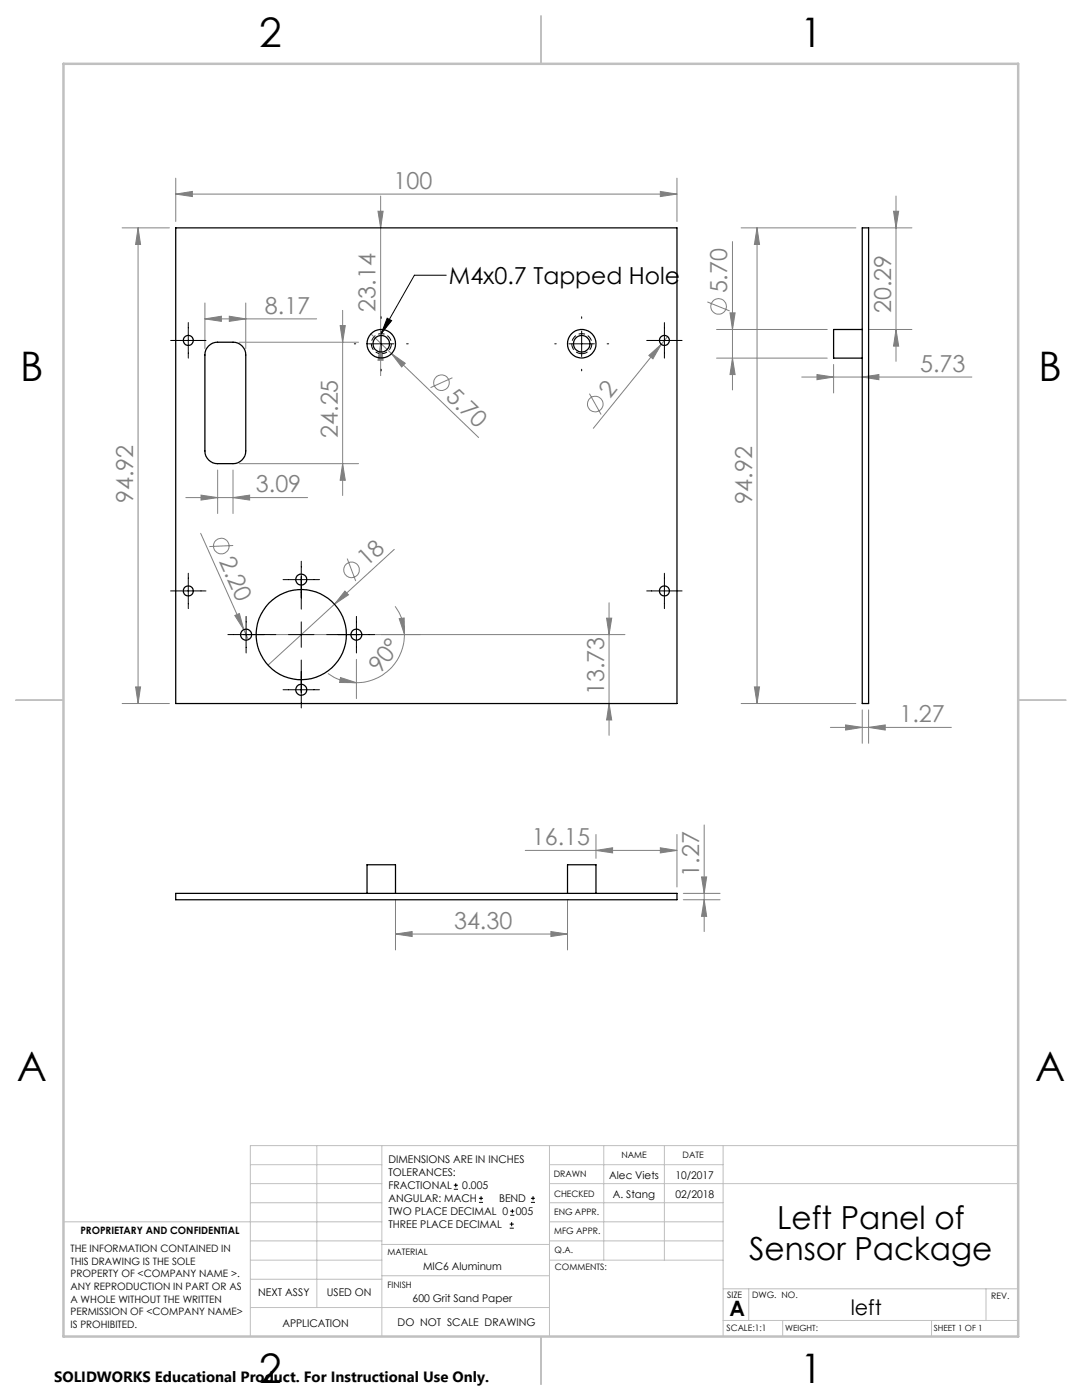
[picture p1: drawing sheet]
<svg xmlns="http://www.w3.org/2000/svg" width="216mm" height="279mm" viewBox="0 0 216 279" stroke-linecap="round" stroke-linejoin="round" font-family="sans-serif">
<g fill="none" stroke="#808080" stroke-width=".2">
<path d="M35.1 38.7l3.3-.5v1zM35.1 35.6v8.6M35.1 38.7h100M76 39.1v35.9M131.8 38.2l3.3 .5-3.3 .5zM135.1 35.6v8.6M178.8 39.1v33M24.4 45.5h9.4M27.6 45.5l.4 3.3h-.9zM27.6 45.5v94.9M75.4 42.2h1l-.4 3.3zM146.2 48.2v29.6"/>
<path d="M147.9 45.5h22.9M151.1 45.5v94.9M151.1 45.5l.5 3.3h-1.1zM173.3 45.5h8.7M178.3 42.2h1l-.5 3.3zM40.9 63.6l3.3-.5v1zM40.9 60.5v9.1M40.9 63.6h22.3M45.8 63.1l3.2 .5-3.2 .5zM47.8 68.3h23.7M49 60.5v9.1M67.9 65h1l-.5 3.3z"/>
<path d="M68.4 61.9v37M74 66.6l4.1 4M76 68.6l.4 3.3h-1zM78.1 70.6l2.8 1.9-.7 .7zM78.1 70.6l17.4 16.7M90.3 75.4l-4.4 2M117.6 78.6l2.3 4.1M129.5 70.9l2.4-2.2-1.6 2.9zM131.9 68.7l-13.5 16.8M133.2 67.2l-1.3 1.5M141.1 60.3l4.5 1.8M143 65.8h22.1"/>
<path d="M143 71.5h22.1M145.7 62.4h1l-.5 3.4zM146.2 71.5l.5 3.3h-1zM160 75.2h33.9M163 74.8l3.3 .4-3.3 .6zM166.3 72.7v5.7M172 75.2l3.4-.4v1zM173.3 65.8h8.7M178.8 65.8l.5 3.3h-1zM37.1 99.3h24.3M40.1 98.8l3.3 .5-3.3 .5zM43.4 93.8v8.7"/>
<path d="M46.5 99.3l3.3-.5v1zM46.5 93.8v8.7M47.8 92.5h23.7M68.4 92.5l.5 3.3h-1zM40 106.4l8.6 19.3M46.5 108.9l-4.7 .2M68.8 118l.7 .7-2.8 1.9zM69.3 111.5l1.7 4.5M78.7 109.6l-25.2 23.2M27.1 137.1h.9l-.4 3.3zM46.8 122.8l1-.4 .8 3.3zM48.6 125.7l1 2"/>
<path d="M54 126.6h70.7M65.4 134.4a9.4 9.4 0 0 0 5.7 1.8M67.9 135.2l3.2 1h-3.3zM71.1 131.6v7.8M78.8 121a9.7 9.7 0 0 1 1.9 5.6M79.7 123.5l.9-.2 .1 3.3zM80.7 126.6a9.6 9.6 0 0 1-9.6 9.6M121 123.4h1.1l-.6 3.2zM121.5 120.3v26.5M150.5 137.1h1.1l-.5 3.3zM24.4 140.4h9.4M121.5 140.4l.6 3.3h-1.1z"/>
<path d="M147.9 140.4h22.9M165.7 145.2h24.1M168.7 144.7l3.3 .5-3.3 .5zM172 141.7v6.6M173.3 145.2l3.3-.5v1zM173.3 141.7v6.6M78.9 179.6v10M104.8 169.7h30.3M113.2 179.6v10M118.9 169.7l3.3-.5v1zM118.9 166.5v4.8M131.8 169.2l3.3 .5-3.3 .5z"/>
<path d="M135.1 166.5v10.5M136.3 178.3h7.4M136.3 179.6h7.4M140 175h1l-.5 3.3zM140.5 164.6v21.3M140.5 179.6l.5 3.3h-1zM78.9 186.4l3.3-.5v1zM78.9 186.4h34.3M109.9 185.9l3.3 .5-3.3 .5z"/>
<circle cx="88.1" cy="76.4" r="1.55"/>
<circle cx="143.4" cy="61.1" r="1.56"/>
<circle cx="118.8" cy="80.6" r="1.55"/>
<circle cx="44.1" cy="109" r="1.56"/>
<circle cx="70.1" cy="113.7" r="1.55"/>
</g>
<g fill="none" stroke="#000" stroke-width=".2">
<path d="M89 54.9h-6.3l-6.6 11.7M34 67.9h7.1M37.6 64.4v7.1M70.7 68.6h.3M73.5 68.6h5.1M76.1 63.2v.3M76.1 66.1v5.1M76.1 73.7v.3M77.3 63.5l.8 .5-2 2.6zM81.1 68.6h.4M110.7 68.6h.3M113.5 68.6h5.1"/>
<path d="M116.1 63.2v.3M116.1 66.1v5.1M116.1 73.7v.3M121.1 68.6h.4M129 67.9h7.1M132.6 64.4v7.1M34 117.9h7.1M37.6 114.4v7.1M56.5 115.7h7.2M60.1 112v9.6M129 117.9h7.1M132.6 114.4v7.1"/>
<path d="M45.5 126.6h9.5M49.1 123v7.3M56.5 137.7h7.2M57.6 126.6h5.1M60.1 124.1v5.1M60.1 131.7v9.6M65.2 126.6h9.6M71.1 123v7.3M90.6 237.3h.8M90.6 236.5h.8M90.9 236.1v.9M95.6 240h.8"/>
<path d="M95.6 239.1h.8M96 238.7v.8M105.9 240h.9M105.9 239.1h.9M106.4 238.7v.8M101.7 245.1h.8M101.7 244.3h.8M101.8 242.5h.8M101.8 241.7h.8M102.1 243.9v.8M102.2 241.3v.8"/>
</g>
<path d="M76.1 70.6a2 2 0 0 1-1.8-3 2 2 0 0 1 3.5-.1 2 2 0 0 1-1.5 3.1h-.2M116.1 70.6a2 2 0 0 1-1.8-3 2 2 0 0 1 3.5-.1 2 2 0 0 1-1.5 3.1h-.2" fill="none" stroke="#000" stroke-width=".2" stroke-dasharray="1.3 .6" stroke-dashoffset=".1" stroke-linecap="butt"/>
<g fill="none" stroke="#c0c0c0" stroke-width=".2">
<path d="M50 232.4h26.2M50 236.2h26.2M63.2 228.6v32.3M76.2 228.6v38.1M109.6 228.6v38.1M109.6 232.4h34.7M109.6 236.2h93.6M120.5 228.6v22.9M132.6 228.6v22.9M144.3 228.6v38.1M203.2 228.6h-153.2v38.1M12.7 243.8h63.5"/>
<path d="M50 251.5h26.2M50 240h26.2M50 247.7h26.2M50 255.3h26.2M76.2 254.6h33.4M76.2 248.4h33.4M109.6 251.5h34.7M109.6 243.8h34.7M109.6 240h34.7M109.6 247.7h34.7M144.3 257.2h58.9M149.4 257.2v6.3"/>
<path d="M196.7 257.2v6.3M50 260.9h59.6M144.3 263.5h58.9M156.2 263.5v3.2M185.9 263.5v3.2"/>
</g>
<path d="M108 3.2v9.5M3.1 139.7h9.6M203.2 139.7h9.5M108 266.7v9.6" fill="none" stroke="#c0c0c0" stroke-width=".25"/>
<path d="M12.7 12.7h190.5v254h-190.5z" fill="none" stroke="#c0c0c0" stroke-width=".5"/>
<g fill="#808080">
<path d="M46.8 122.8l1-.4 .8 3.3z"/>
<path d="M68.8 118l.7 .7-2.8 1.9z"/>
<path d="M129.5 70.9l2.4-2.2-1.6 2.9z"/>
<path d="M78.1 70.6l2.8 1.9-.7 .7z"/>
<path d="M131.8 38.2l3.3 .5-3.3 .5zM35.1 38.7l3.3-.5v1zM131.8 169.2l3.3 .5-3.3 .5zM118.9 169.7l3.3-.5v1zM109.9 185.9l3.3 .5-3.3 .5zM78.9 186.4l3.3-.5v1z"/>
<path d="M40.1 98.8l3.3 .5-3.3 .5zM46.5 99.3l3.3-.5v1zM163 74.8l3.3 .4-3.3 .6zM172 75.2l3.4-.4v1zM168.7 144.7l3.3 .5-3.3 .5zM173.3 145.2l3.3-.5v1z"/>
<path d="M40.9 63.6l3.3-.5v1zM45.8 63.1l3.2 .5-3.2 .5z"/>
<path d="M67.9 135.2l3.2 1h-3.3zM79.7 123.5l.9-.2 .1 3.3z"/>
<path d="M27.1 137.1h.9l-.4 3.3zM27.6 45.5l.4 3.3h-.9zM150.5 137.1h1.1l-.5 3.3zM151.1 45.5l.5 3.3h-1.1z"/>
<path d="M67.9 65h1l-.5 3.3zM68.4 92.5l.5 3.3h-1zM121 123.4h1.1l-.6 3.2zM121.5 140.4l.6 3.3h-1.1zM75.4 42.2h1l-.4 3.3zM76 68.6l.4 3.3h-1zM145.7 62.4h1l-.5 3.4zM146.2 71.5l.5 3.3h-1zM178.3 42.2h1l-.5 3.3zM178.8 65.8l.5 3.3h-1zM140 175h1l-.5 3.3zM140.5 179.6l.5 3.3h-1z"/>
</g>
<path d="M77.3 63.5l.8 .5-2 2.6z" fill="#000"/>
<g fill="none" stroke="#000" stroke-width=".25">
<path d="M35.1 45.5h100v94.9h-100zM172 45.5h1.3v94.9h-1.3zM41.6 69a2.33 2.33 0 0 1 1.8-.7h3.1a2.53 2.53 0 0 1 2.5 2.5v19.2a2.53 2.53 0 0 1-2.5 2.5h-3.1a2.53 2.53 0 0 1-2.5-2.5v-19.2a2.33 2.33 0 0 1 .7-1.8zM172 65.8h-5.7v5.7h5.7M35.1 178.3h100v1.3h-100zM73.2 178.3v-5.7h5.7v5.7M113.2 178.3v-5.7h5.7v5.7"/>
<circle cx="37.6" cy="67.9" r="1"/>
<circle cx="76.1" cy="68.6" r="1.64"/>
<circle cx="76.1" cy="68.6" r="2.84"/>
<circle cx="116.1" cy="68.6" r="1.64"/>
<circle cx="116.1" cy="68.6" r="2.84"/>
<circle cx="132.6" cy="67.9" r="1"/>
<circle cx="37.6" cy="117.9" r="1"/>
<circle cx="60.1" cy="115.7" r="1.1"/>
<circle cx="132.6" cy="117.9" r="1"/>
<circle cx="49.1" cy="126.6" r="1.1"/>
<circle cx="60.1" cy="137.7" r="1.1"/>
<circle cx="60.1" cy="126.7" r="9"/>
<circle cx="71.1" cy="126.6" r="1.1"/>
</g>
<g font-size="8.1">
<text x="51.7" y="9.3">2</text>
<text x="159.7" y="9.3">1</text>
<text x="4" y="76">B</text>
<text x="207.2" y="76">B</text>
<text x="3.3" y="215.7">A</text>
<text x="206.5" y="215.7">A</text>
<text x="51.7" y="276">2</text>
<text x="159.7" y="276">1</text>
</g>
<g font-size="6.3">
<text x="155.1" y="245.4">Left Panel of</text>
<text x="149.5" y="251.4">Sensor Package</text>
</g>
<g font-size="4.7" fill="#808080">
<text x="78.5" y="37.7">100</text>
<text x="145.1" y="58.6" transform="rotate(-90 145.1 58.6)">5.70</text>
<text x="52.9" y="62.6">8.17</text>
<text x="74.9" y="62.2" transform="rotate(-90 74.9 62.2)">23.14</text>
<text x="177.8" y="62.5" transform="rotate(-90 177.8 62.5)">20.29</text>
<text x="183.6" y="74.2">5.73</text>
<text x="88.8" y="79.4" transform="rotate(44 88.8 79.4)">5.70</text>
<text x="121.7" y="79.7" transform="rotate(-51 121.7 79.7)">2</text>
<text x="67.4" y="87.4" transform="rotate(-90 67.4 87.4)">24.25</text>
<text x="26.6" y="100.4" transform="rotate(-90 26.6 100.4)">94.92</text>
<text x="51.1" y="98.3">3.09</text>
<text x="150.1" y="100.7" transform="rotate(-90 150.1 100.7)">94.92</text>
<text x="43.7" y="112" transform="rotate(66 43.7 112)">2.20</text>
<text x="73.2" y="113.2" transform="rotate(-43 73.2 113.2)">18</text>
<text x="75.9" y="134.6" transform="rotate(-53 75.9 134.6)">90°</text>
<text x="120.5" y="138.7" transform="rotate(-90 120.5 138.7)">13.73</text>
<text x="179.5" y="144.2">1.27</text>
<text x="106.1" y="168.7">16.15</text>
<text x="139.5" y="175" transform="rotate(-90 139.5 175)">1.27</text>
<text x="90.6" y="185.4">34.30</text>
</g>
<text font-size="4.7" x="89.6" y="56.6">M4x0.7 Tapped Hole</text>
<g font-size="4.2">
<text x="145.6" y="262.7">A</text>
<text x="169.8" y="262.4">left</text>
</g>
<text font-size="3" x="10.8" y="275.7">SOLIDWORKS Educational Product. For Instructional Use Only.</text>
<g font-size="2.1">
<text x="77.5" y="232.2">DIMENSIONS ARE IN INCHES</text>
<text x="77.5" y="239.9">ANGULAR: MACH</text>
<text x="77.5" y="234.7">TOLERANCES:</text>
<text x="77.5" y="237.3">FRACTIONAL</text>
<text x="92.2" y="237.3">0.005</text>
<text x="99.6" y="239.9">BEND</text>
<text x="121.5" y="235.2">Alec Viets</text>
<text x="122.3" y="239">A. Stang</text>
<text x="134.8" y="239">02/2018</text>
<text x="134.8" y="235.2">10/2017</text>
<text x="77.5" y="245.1">THREE PLACE DECIMAL</text>
<text x="77.5" y="242.5">TWO PLACE DECIMAL 0</text>
<text x="102.9" y="242.5">005</text>
<text x="84.4" y="253.4">MIC6 Aluminum</text>
<text x="51.5" y="258.7">NEXT ASSY</text>
<text x="65.2" y="258.6">USED ON</text>
<text x="82.3" y="259.8">600 Grit Sand Paper</text>
<text x="56.3" y="264.8">APPLICATION</text>
<text x="79.3" y="264.6">DO NOT SCALE DRAWING</text>
</g>
<g font-size="2">
<text x="14.1" y="249.9">THE INFORMATION CONTAINED IN</text>
<text x="16" y="246.3">PROPRIETARY AND CONFIDENTIAL</text>
<text x="14.1" y="252.4">THIS DRAWING IS THE SOLE</text>
<text x="14.1" y="254.9">PROPERTY OF &lt;COMPANY NAME &gt;.</text>
<text x="14.1" y="257.4">ANY REPRODUCTION IN PART OR AS</text>
<text x="14.1" y="260">A WHOLE WITHOUT THE WRITTEN</text>
<text x="14.1" y="262.5">PERMISSION OF &lt;COMPANY NAME&gt;</text>
<text x="14.1" y="265">IS PROHIBITED.</text>
</g>
<g font-size="1.8">
<text x="124" y="231.1">NAME</text>
<text x="136.2" y="231.1">DATE</text>
<text x="110.5" y="234.8">DRAWN</text>
<text x="110.5" y="238.9">CHECKED</text>
<text x="110.6" y="242.5">ENG APPR.</text>
<text x="77.3" y="250.5">MATERIAL</text>
<text x="110.6" y="246.3">MFG APPR.</text>
<text x="110.7" y="250">Q.A.</text>
<text x="77.3" y="257">FINISH</text>
<text x="110.7" y="253.5">COMMENTS:</text>
<text x="145.1" y="259">SIZE</text>
<text x="150.1" y="259.1">DWG. NO.</text>
<text x="197.8" y="259.2">REV.</text>
<text x="145" y="265.7">SCALE:1:1</text>
</g>
<g font-size="1.7">
<text x="156.7" y="265.7">WEIGHT:</text>
<text x="186.3" y="265.7">SHEET 1 OF 1</text>
</g>
</svg>
